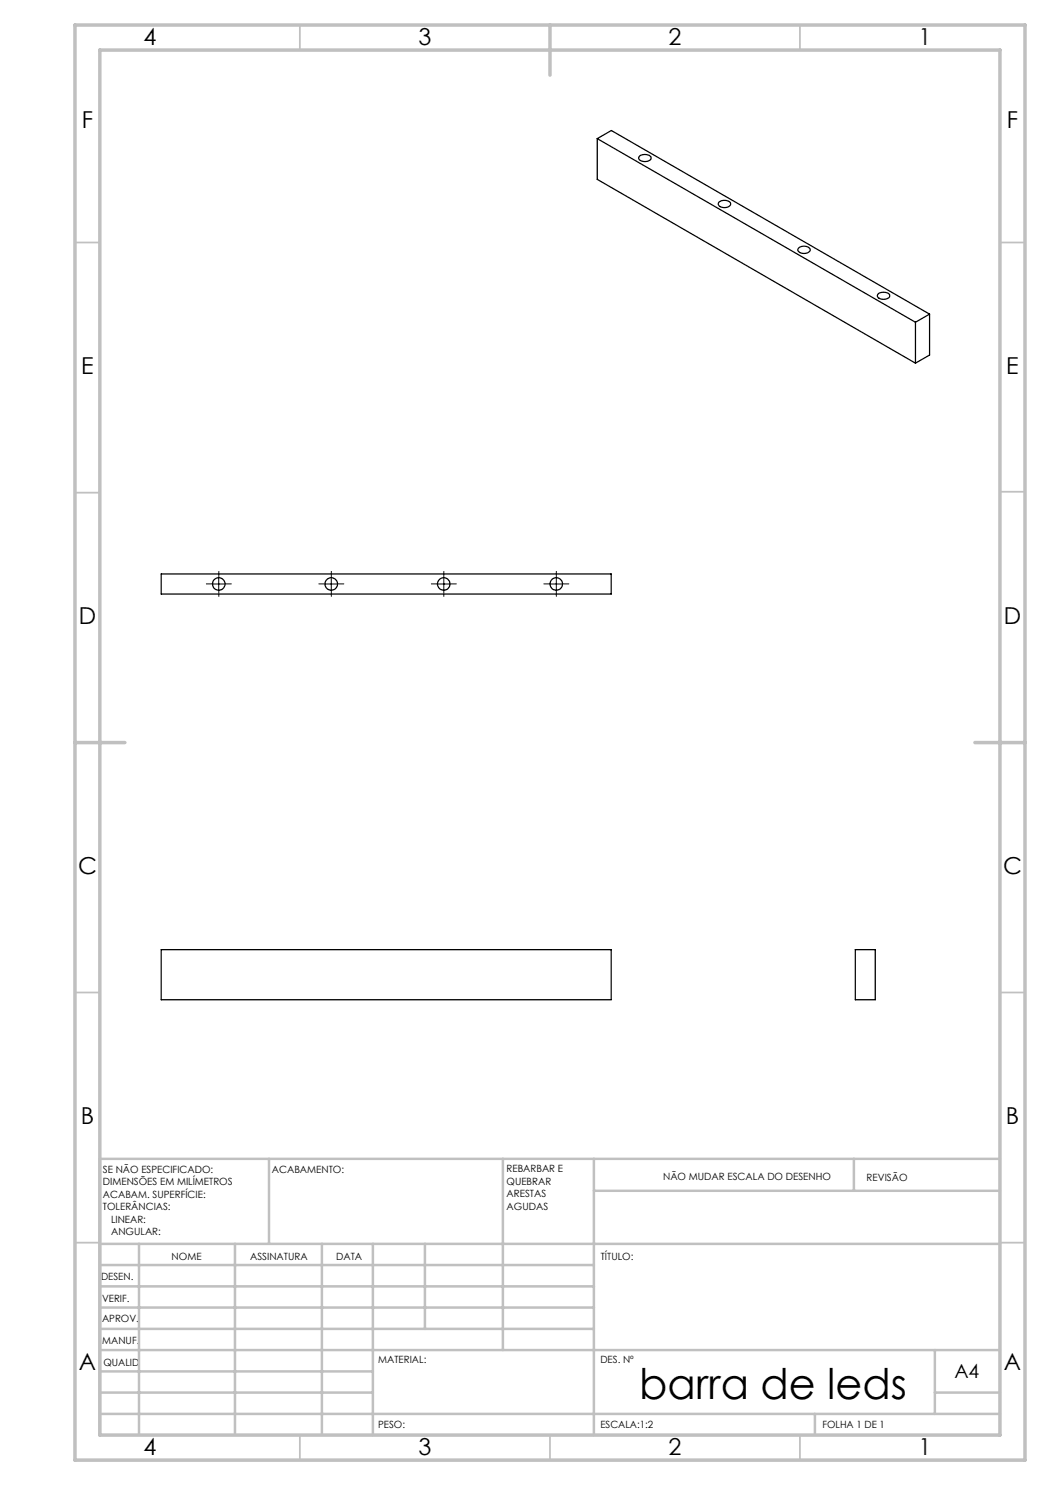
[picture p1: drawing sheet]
<svg xmlns="http://www.w3.org/2000/svg" width="210mm" height="297mm" viewBox="0 0 210 297" stroke-linecap="round" stroke-linejoin="round" font-family="sans-serif">
<g fill="none" stroke="#000" stroke-width=".2" stroke-dasharray="15.2 1.3 1.3 1.3">
<path d="M42.5 116.8h-1.2M43.8 115.5v-1.2M43.8 118v1.3M45 116.8h1.3M65 116.8h-1.2M66.3 115.5v-1.2M66.3 118v1.3M67.5 116.8h1.3M87.5 116.8h-1.2M88.8 115.5v-1.2M88.8 118v1.3M90 116.8h1.3"/>
<path d="M110 116.8h-1.2M111.3 115.5v-1.2M111.3 118v1.3M112.5 116.8h1.3"/>
</g>
<path d="M42.5 116.8h2.5M43.7 115.5v2.5M65 116.8h2.5M66.3 115.5v2.5M87.5 116.8h2.5M88.8 115.5v2.5M110 116.8h2.5M111.3 115.5v2.5" fill="none" stroke="#000" stroke-width=".2"/>
<g fill="none" stroke="#c0c0c0" stroke-width=".35">
<path d="M60 5v5M160 5v5M15 48.5h5M200 48.5h5M15 98.5h5M200 98.4h5M15 198.5h5M200 198.5h5M15 248.5h5M200 248.5h5M60 287v5M110 287v5"/>
<path d="M160 287v5"/>
</g>
<g fill="none" stroke="#c0c0c0" stroke-width=".5">
<path d="M53.8 231.8v17M100.6 231.8v38.2M118.8 231.8v55.2M118.8 238.2h81.2M170.8 231.8v6.4M200 231.8h-180v55.2M20 248.8h180M20 257.3h98.8M20 253h98.8M27.8 248.8v38.2M47 248.8v38.2M64.4 248.8v38.2"/>
<path d="M74.6 248.8v38.2M85 248.8v17M20 265.8h98.8M20 261.5h98.8M20 278.5h54.6M20 274.3h54.6M20 270h180M187 278.5h13M187 270v12.8M20 282.8h180M163 282.8v4.2"/>
</g>
<path d="M15 5h190v287h-190zM20 10h180v277h-180zM110 5v10M15 148.5h10M195 148.5h10" fill="none" stroke="#c0c0c0" stroke-width=".7"/>
<g fill="none" stroke="#000" stroke-width=".25">
<path d="M119.5 27.7l63.6 36.7M119.5 27.7l2.8-1.6 63.6 36.7M119.5 27.7v8.2l63.6 36.7M127.9 31.2a1.64 1.64 0 0 1 2.3 .3 1.16 1.16 0 0 1-1.6 .8 .66 .66 0 0 1-.7-.3 .66 .66 0 0 1 0-.8zM143.8 40.4a1.64 1.64 0 0 1 2.3 .3 1.15 1.15 0 0 1-1.6 .8 .69 .69 0 0 1-.7-.3 .69 .69 0 0 1 0-.8zM159.7 49.6a1.59 1.59 0 0 1 2.3 .3 1.16 1.16 0 0 1-1.6 .8 .66 .66 0 0 1-.7-.4 .66 .66 0 0 1 0-.7zM175.6 58.8a1.64 1.64 0 0 1 2.3 .3 1.18 1.18 0 0 1-1.6 .7 .66 .66 0 0 1-.7-.3 .66 .66 0 0 1 0-.7zM183.1 64.4v8.2M185.9 62.8l-2.8 1.6M185.9 62.8v8.2l-2.8 1.6M32.2 114.8h90v4h-90zM32.2 189.9h90v10.1h-90z"/>
<path d="M171.1 189.9h3.9v10.1h-3.9z"/>
<circle cx="43.7" cy="116.8" r="1.25"/>
<circle cx="66.3" cy="116.8" r="1.25"/>
<circle cx="88.8" cy="116.8" r="1.25"/>
<circle cx="111.3" cy="116.8" r="1.25"/>
</g>
<text font-size="8.5" x="127.8" y="279.7">barra de leds</text>
<g font-size="4.7">
<text x="28.7" y="9">4</text>
<text x="83.7" y="9">3</text>
<text x="133.7" y="9">2</text>
<text x="183.7" y="9">1</text>
<text x="16.4" y="25.5">F</text>
<text x="201.4" y="25.5">F</text>
<text x="16.2" y="74.7">E</text>
<text x="201.2" y="74.8">E</text>
<text x="15.8" y="124.7">D</text>
<text x="200.8" y="124.7">D</text>
<text x="15.6" y="174.7">C</text>
<text x="200.6" y="174.8">C</text>
<text x="16.2" y="224.8">B</text>
<text x="201.2" y="224.8">B</text>
<text x="15.8" y="274">A</text>
<text x="200.8" y="274">A</text>
<text x="28.7" y="291">4</text>
<text x="83.7" y="291">3</text>
<text x="133.7" y="291">2</text>
<text x="183.7" y="291">1</text>
</g>
<text font-size="3.9" x="190.9" y="275.5">A4</text>
<g font-size="2">
<text x="20.6" y="234.6">SE NÃO ESPECIFICADO:</text>
<text x="20.6" y="237.1">DIMENSÕES EM MILÍMETROS</text>
<text x="20.6" y="239.6">ACABAM. SUPERFÍCIE:</text>
<text x="54.4" y="234.6">ACABAMENTO:</text>
<text x="101.3" y="234.5">REBARBAR E</text>
<text x="101.3" y="237">QUEBRAR</text>
<text x="101.3" y="239.5">ARESTAS</text>
<text x="132.6" y="236">NÃO MUDAR ESCALA DO DESENHO</text>
<text x="173.3" y="236.2">REVISÃO</text>
<text x="20.6" y="242.1">TOLERÂNCIAS:</text>
<text x="22.2" y="244.6">LINEAR:</text>
<text x="101.3" y="242">AGUDAS</text>
<text x="22.2" y="247.1">ANGULAR:</text>
<text x="34.3" y="252">NOME</text>
<text x="50" y="251.9">ASSINATURA</text>
<text x="67.2" y="251.9">DATA</text>
<text x="120.2" y="251.9">TÍTULO:</text>
<text x="20.2" y="256.1">DESEN.</text>
<text x="20.4" y="260.3">VERIF.</text>
<text x="20.4" y="264.4">APROV.</text>
<text x="20.5" y="268.8">MANUF.</text>
<text x="20.7" y="273.1">QUALID</text>
<text x="75.7" y="272.5">MATERIAL:</text>
<text x="120.1" y="272.5">DES. Nº</text>
<text x="75.6" y="285.5">PESO:</text>
<text x="120.1" y="285.6">ESCALA:1:2</text>
<text x="164.5" y="285.6">FOLHA 1 DE 1</text>
</g>
</svg>
